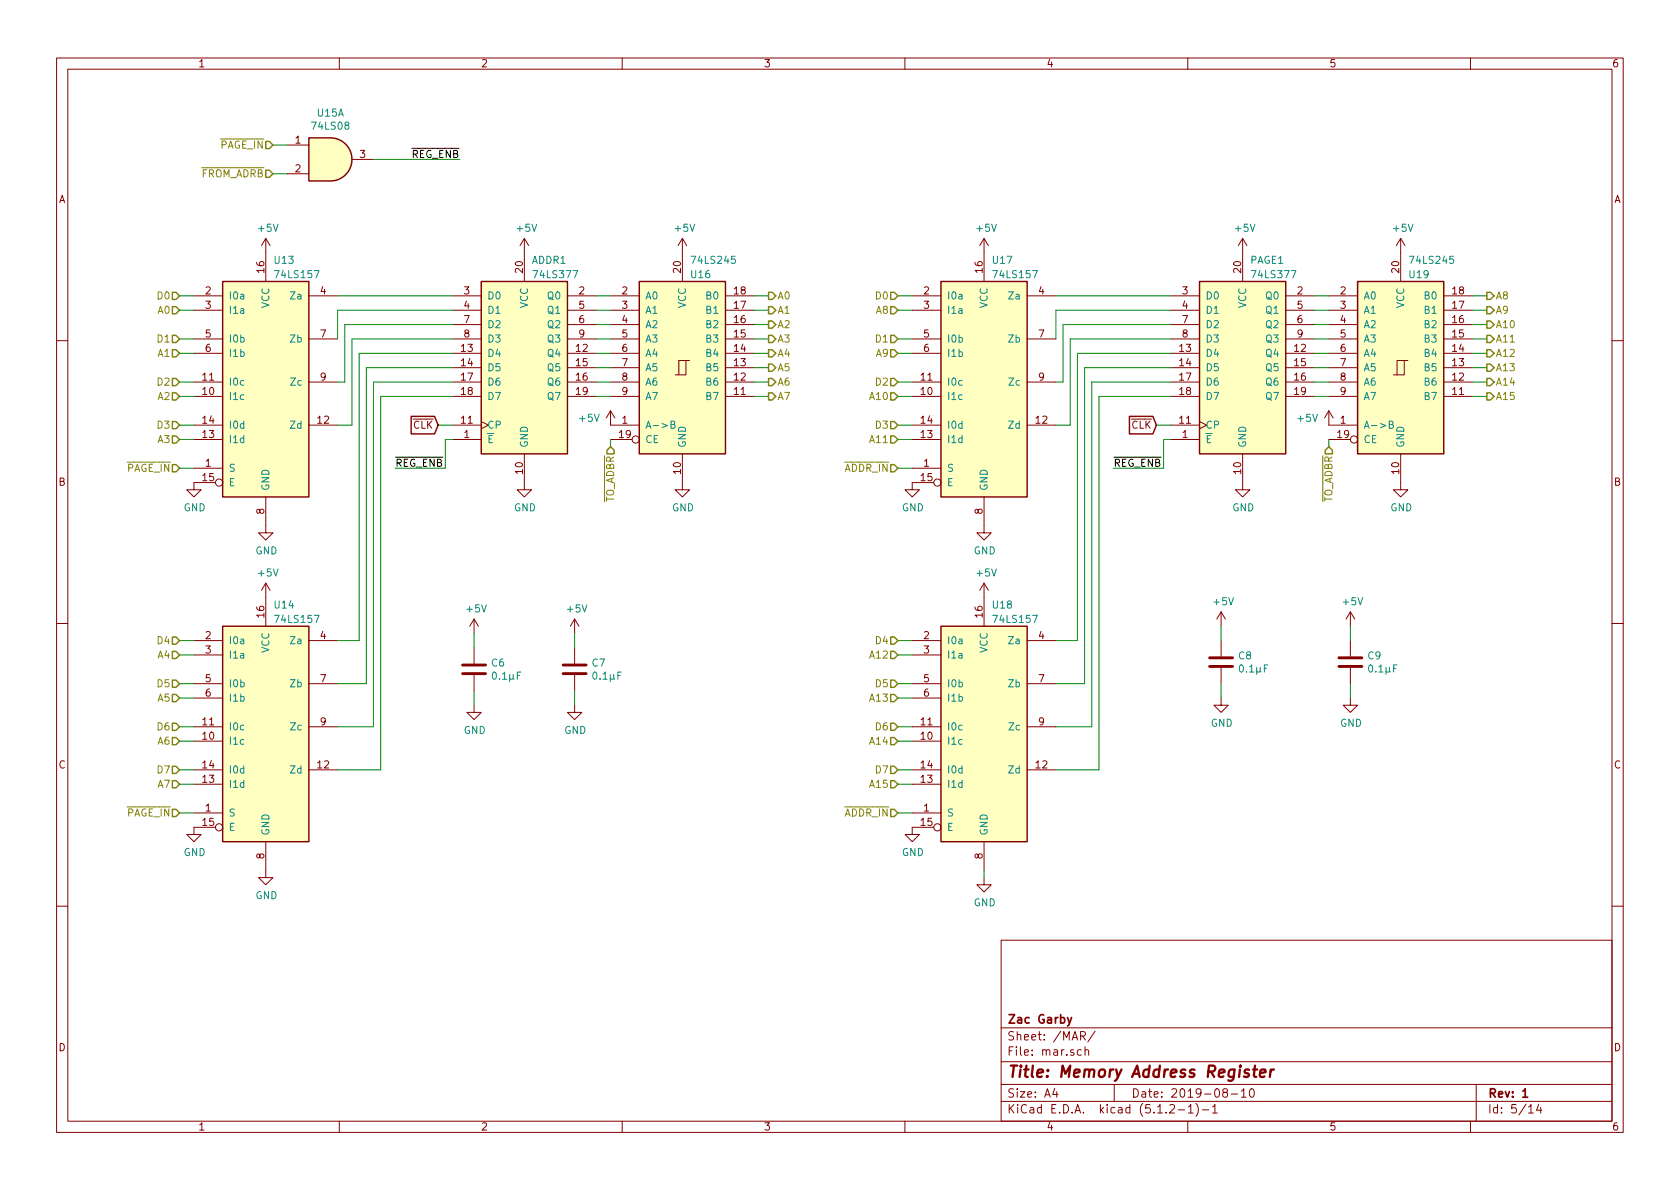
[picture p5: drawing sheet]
EESchema Schematic File Version 4
LIBS:computer-cache
EELAYER 29 0
EELAYER END
$Descr A4 11693 8268
encoding utf-8
Sheet 5 14
Title "Memory Address Register"
Date "2019-08-10"
Rev "1"
Comp "Zac Garby"
Comment1 ""
Comment2 ""
Comment3 ""
Comment4 ""
$EndDescr
$Comp
L 74xx:74LS377 PAGE1
U 1 1
P 8650 2550
F 0 "PAGE1" H 8700 3300 50  0000 L CNN
F 1 "74LS377" H 8700 3200 50  0000 L CNN
F 2 "Package_DIP:DIP-20_W7.62mm" H 8650 2550 50  0001 C CNN
F 3 "http://www.ti.com/lit/gpn/sn74LS377" H 8650 2550 50  0001 C CNN
	1    8650 2550
	1    0    0    -1  
$EndComp
$Comp
L power:+5V #PWR039
U 1 1
P 8650 1750
F 0 "#PWR039" H 8650 1600 50  0001 C CNN
F 1 "+5V" H 8665 1923 50  0000 C CNN
F 2 "" H 8650 1750 50  0001 C CNN
F 3 "" H 8650 1750 50  0001 C CNN
	1    8650 1750
	1    0    0    -1  
$EndComp
$Comp
L power:GND #PWR040
U 1 1
P 8650 3350
F 0 "#PWR040" H 8650 3100 50  0001 C CNN
F 1 "GND" H 8655 3177 50  0000 C CNN
F 2 "" H 8650 3350 50  0001 C CNN
F 3 "" H 8650 3350 50  0001 C CNN
	1    8650 3350
	1    0    0    -1  
$EndComp
Text HLabel 6250 3250 0    50   Input ~ 0
~ADDR_IN
Wire Wire Line
	8150 2950 8050 2950
Wire Wire Line
	6250 3250 6350 3250
$Comp
L 74xx:74LS157 U17
U 1 1
P 6850 2650
F 0 "U17" H 6900 3500 50  0000 L CNN
F 1 "74LS157" H 6900 3400 50  0000 L CNN
F 2 "Package_DIP:DIP-16_W7.62mm" H 6850 2650 50  0001 C CNN
F 3 "http://www.ti.com/lit/gpn/sn74LS157" H 6850 2650 50  0001 C CNN
	1    6850 2650
	1    0    0    -1  
$EndComp
$Comp
L power:+5V #PWR035
U 1 1
P 6850 1750
F 0 "#PWR035" H 6850 1600 50  0001 C CNN
F 1 "+5V" H 6865 1923 50  0000 C CNN
F 2 "" H 6850 1750 50  0001 C CNN
F 3 "" H 6850 1750 50  0001 C CNN
	1    6850 1750
	1    0    0    -1  
$EndComp
$Comp
L power:GND #PWR036
U 1 1
P 6850 3650
F 0 "#PWR036" H 6850 3400 50  0001 C CNN
F 1 "GND" H 6855 3477 50  0000 C CNN
F 2 "" H 6850 3650 50  0001 C CNN
F 3 "" H 6850 3650 50  0001 C CNN
	1    6850 3650
	1    0    0    -1  
$EndComp
$Comp
L power:GND #PWR033
U 1 1
P 6350 3350
F 0 "#PWR033" H 6350 3100 50  0001 C CNN
F 1 "GND" H 6355 3177 50  0000 C CNN
F 2 "" H 6350 3350 50  0001 C CNN
F 3 "" H 6350 3350 50  0001 C CNN
	1    6350 3350
	1    0    0    -1  
$EndComp
Wire Wire Line
	6350 2050 6250 2050
Wire Wire Line
	6350 2350 6250 2350
Wire Wire Line
	6350 2650 6250 2650
Wire Wire Line
	6350 2950 6250 2950
Text HLabel 6250 2050 0    50   Input ~ 0
D0
Text HLabel 6250 2350 0    50   Input ~ 0
D1
Text HLabel 6250 2650 0    50   Input ~ 0
D2
Text HLabel 6250 2950 0    50   Input ~ 0
D3
Wire Wire Line
	7350 2350 7350 2150
Wire Wire Line
	7350 2650 7400 2650
Wire Wire Line
	7400 2650 7400 2250
Wire Wire Line
	7350 2950 7450 2950
Wire Wire Line
	7450 2950 7450 2350
Text HLabel 6250 2150 0    50   Input ~ 0
A8
Text HLabel 6250 2450 0    50   Input ~ 0
A9
Text HLabel 6250 2750 0    50   Input ~ 0
A10
Text HLabel 6250 3050 0    50   Input ~ 0
A11
Wire Wire Line
	6250 2150 6350 2150
Wire Wire Line
	6350 2450 6250 2450
Wire Wire Line
	6250 2750 6350 2750
Wire Wire Line
	6350 3050 6250 3050
$Comp
L 74xx:74LS08 U15
U 1 1
P 2300 1100
F 0 "U15" H 2300 1425 50  0000 C CNN
F 1 "74LS08" H 2300 1334 50  0000 C CNN
F 2 "Package_DIP:DIP-14_W7.62mm" H 2300 1100 50  0001 C CNN
F 3 "http://www.ti.com/lit/gpn/sn74LS08" H 2300 1100 50  0001 C CNN
	1    2300 1100
	1    0    0    -1  
$EndComp
Wire Wire Line
	2000 1000 1900 1000
Text HLabel 1900 1000 0    50   Input ~ 0
~PAGE_IN
Text HLabel 1900 1200 0    50   Input ~ 0
~FROM_ADRB
Wire Wire Line
	2600 1100 3200 1100
Text Label 3200 1100 2    50   ~ 0
~REG_ENB
Text Label 7750 3250 0    50   ~ 0
~REG_ENB
Wire Wire Line
	8150 3050 8100 3050
Wire Wire Line
	8100 3050 8100 3250
Wire Wire Line
	8100 3250 7750 3250
Text HLabel 6250 5650 0    50   Input ~ 0
~ADDR_IN
Wire Wire Line
	6250 5650 6350 5650
$Comp
L 74xx:74LS157 U18
U 1 1
P 6850 5050
F 0 "U18" H 6900 5900 50  0000 L CNN
F 1 "74LS157" H 6900 5800 50  0000 L CNN
F 2 "Package_DIP:DIP-16_W7.62mm" H 6850 5050 50  0001 C CNN
F 3 "http://www.ti.com/lit/gpn/sn74LS157" H 6850 5050 50  0001 C CNN
	1    6850 5050
	1    0    0    -1  
$EndComp
$Comp
L power:+5V #PWR037
U 1 1
P 6850 4150
F 0 "#PWR037" H 6850 4000 50  0001 C CNN
F 1 "+5V" H 6865 4323 50  0000 C CNN
F 2 "" H 6850 4150 50  0001 C CNN
F 3 "" H 6850 4150 50  0001 C CNN
	1    6850 4150
	1    0    0    -1  
$EndComp
$Comp
L power:GND #PWR034
U 1 1
P 6350 5750
F 0 "#PWR034" H 6350 5500 50  0001 C CNN
F 1 "GND" H 6355 5577 50  0000 C CNN
F 2 "" H 6350 5750 50  0001 C CNN
F 3 "" H 6350 5750 50  0001 C CNN
	1    6350 5750
	1    0    0    -1  
$EndComp
Wire Wire Line
	6350 4450 6250 4450
Wire Wire Line
	6350 4750 6250 4750
Wire Wire Line
	6350 5050 6250 5050
Wire Wire Line
	6350 5350 6250 5350
Text HLabel 6250 4450 0    50   Input ~ 0
D4
Text HLabel 6250 4750 0    50   Input ~ 0
D5
Text HLabel 6250 5050 0    50   Input ~ 0
D6
Text HLabel 6250 5350 0    50   Input ~ 0
D7
Text HLabel 6250 4550 0    50   Input ~ 0
A12
Text HLabel 6250 4850 0    50   Input ~ 0
A13
Text HLabel 6250 5150 0    50   Input ~ 0
A14
Text HLabel 6250 5450 0    50   Input ~ 0
A15
Wire Wire Line
	6250 4550 6350 4550
Wire Wire Line
	6350 4850 6250 4850
Wire Wire Line
	6250 5150 6350 5150
Wire Wire Line
	6350 5450 6250 5450
Wire Wire Line
	7350 4450 7500 4450
Wire Wire Line
	7500 4450 7500 2450
Wire Wire Line
	7350 4750 7550 4750
Wire Wire Line
	7550 4750 7550 2550
Wire Wire Line
	7350 5050 7600 5050
Wire Wire Line
	7600 5050 7600 2650
Wire Wire Line
	7350 5350 7650 5350
Wire Wire Line
	7650 5350 7650 2750
Wire Wire Line
	7650 2750 8150 2750
Wire Wire Line
	7600 2650 8150 2650
Wire Wire Line
	7550 2550 8150 2550
Wire Wire Line
	8150 2450 7500 2450
Wire Wire Line
	7450 2350 8150 2350
Wire Wire Line
	8150 2250 7400 2250
Wire Wire Line
	7350 2150 8150 2150
Wire Wire Line
	8150 2050 7350 2050
$Comp
L 74xx:74LS377 ADDR1
U 1 1
P 3650 2550
F 0 "ADDR1" H 3700 3300 50  0000 L CNN
F 1 "74LS377" H 3700 3200 50  0000 L CNN
F 2 "Package_DIP:DIP-20_W7.62mm" H 3650 2550 50  0001 C CNN
F 3 "http://www.ti.com/lit/gpn/sn74LS377" H 3650 2550 50  0001 C CNN
	1    3650 2550
	1    0    0    -1  
$EndComp
$Comp
L power:+5V #PWR028
U 1 1
P 3650 1750
F 0 "#PWR028" H 3650 1600 50  0001 C CNN
F 1 "+5V" H 3665 1923 50  0000 C CNN
F 2 "" H 3650 1750 50  0001 C CNN
F 3 "" H 3650 1750 50  0001 C CNN
	1    3650 1750
	1    0    0    -1  
$EndComp
$Comp
L power:GND #PWR029
U 1 1
P 3650 3350
F 0 "#PWR029" H 3650 3100 50  0001 C CNN
F 1 "GND" H 3655 3177 50  0000 C CNN
F 2 "" H 3650 3350 50  0001 C CNN
F 3 "" H 3650 3350 50  0001 C CNN
	1    3650 3350
	1    0    0    -1  
$EndComp
Text HLabel 1250 3250 0    50   Input ~ 0
~PAGE_IN
Wire Wire Line
	3150 2950 3050 2950
Wire Wire Line
	1250 3250 1350 3250
$Comp
L 74xx:74LS157 U13
U 1 1
P 1850 2650
F 0 "U13" H 1900 3500 50  0000 L CNN
F 1 "74LS157" H 1900 3400 50  0000 L CNN
F 2 "Package_DIP:DIP-16_W7.62mm" H 1850 2650 50  0001 C CNN
F 3 "http://www.ti.com/lit/gpn/sn74LS157" H 1850 2650 50  0001 C CNN
	1    1850 2650
	1    0    0    -1  
$EndComp
$Comp
L power:+5V #PWR024
U 1 1
P 1850 1750
F 0 "#PWR024" H 1850 1600 50  0001 C CNN
F 1 "+5V" H 1865 1923 50  0000 C CNN
F 2 "" H 1850 1750 50  0001 C CNN
F 3 "" H 1850 1750 50  0001 C CNN
	1    1850 1750
	1    0    0    -1  
$EndComp
$Comp
L power:GND #PWR025
U 1 1
P 1850 3650
F 0 "#PWR025" H 1850 3400 50  0001 C CNN
F 1 "GND" H 1855 3477 50  0000 C CNN
F 2 "" H 1850 3650 50  0001 C CNN
F 3 "" H 1850 3650 50  0001 C CNN
	1    1850 3650
	1    0    0    -1  
$EndComp
$Comp
L power:GND #PWR022
U 1 1
P 1350 3350
F 0 "#PWR022" H 1350 3100 50  0001 C CNN
F 1 "GND" H 1355 3177 50  0000 C CNN
F 2 "" H 1350 3350 50  0001 C CNN
F 3 "" H 1350 3350 50  0001 C CNN
	1    1350 3350
	1    0    0    -1  
$EndComp
Wire Wire Line
	1350 2050 1250 2050
Wire Wire Line
	1350 2350 1250 2350
Wire Wire Line
	1350 2650 1250 2650
Wire Wire Line
	1350 2950 1250 2950
Text HLabel 1250 2050 0    50   Input ~ 0
D0
Text HLabel 1250 2350 0    50   Input ~ 0
D1
Text HLabel 1250 2650 0    50   Input ~ 0
D2
Text HLabel 1250 2950 0    50   Input ~ 0
D3
Wire Wire Line
	2350 2350 2350 2150
Wire Wire Line
	2350 2650 2400 2650
Wire Wire Line
	2400 2650 2400 2250
Wire Wire Line
	2350 2950 2450 2950
Wire Wire Line
	2450 2950 2450 2350
Text HLabel 1250 2150 0    50   Input ~ 0
A0
Text HLabel 1250 2450 0    50   Input ~ 0
A1
Text HLabel 1250 2750 0    50   Input ~ 0
A2
Text HLabel 1250 3050 0    50   Input ~ 0
A3
Wire Wire Line
	1250 2150 1350 2150
Wire Wire Line
	1350 2450 1250 2450
Wire Wire Line
	1250 2750 1350 2750
Wire Wire Line
	1350 3050 1250 3050
Text Label 2750 3250 0    50   ~ 0
~REG_ENB
Wire Wire Line
	3150 3050 3100 3050
Wire Wire Line
	3100 3050 3100 3250
Wire Wire Line
	3100 3250 2750 3250
Text HLabel 1250 5650 0    50   Input ~ 0
~PAGE_IN
Wire Wire Line
	1250 5650 1350 5650
$Comp
L 74xx:74LS157 U14
U 1 1
P 1850 5050
F 0 "U14" H 1900 5900 50  0000 L CNN
F 1 "74LS157" H 1900 5800 50  0000 L CNN
F 2 "Package_DIP:DIP-16_W7.62mm" H 1850 5050 50  0001 C CNN
F 3 "http://www.ti.com/lit/gpn/sn74LS157" H 1850 5050 50  0001 C CNN
	1    1850 5050
	1    0    0    -1  
$EndComp
$Comp
L power:+5V #PWR026
U 1 1
P 1850 4150
F 0 "#PWR026" H 1850 4000 50  0001 C CNN
F 1 "+5V" H 1865 4323 50  0000 C CNN
F 2 "" H 1850 4150 50  0001 C CNN
F 3 "" H 1850 4150 50  0001 C CNN
	1    1850 4150
	1    0    0    -1  
$EndComp
$Comp
L power:GND #PWR027
U 1 1
P 1850 6050
F 0 "#PWR027" H 1850 5800 50  0001 C CNN
F 1 "GND" H 1855 5877 50  0000 C CNN
F 2 "" H 1850 6050 50  0001 C CNN
F 3 "" H 1850 6050 50  0001 C CNN
	1    1850 6050
	1    0    0    -1  
$EndComp
$Comp
L power:GND #PWR023
U 1 1
P 1350 5750
F 0 "#PWR023" H 1350 5500 50  0001 C CNN
F 1 "GND" H 1355 5577 50  0000 C CNN
F 2 "" H 1350 5750 50  0001 C CNN
F 3 "" H 1350 5750 50  0001 C CNN
	1    1350 5750
	1    0    0    -1  
$EndComp
Wire Wire Line
	1350 4450 1250 4450
Wire Wire Line
	1350 4750 1250 4750
Wire Wire Line
	1350 5050 1250 5050
Wire Wire Line
	1350 5350 1250 5350
Text HLabel 1250 4450 0    50   Input ~ 0
D4
Text HLabel 1250 4750 0    50   Input ~ 0
D5
Text HLabel 1250 5050 0    50   Input ~ 0
D6
Text HLabel 1250 5350 0    50   Input ~ 0
D7
Text HLabel 1250 4550 0    50   Input ~ 0
A4
Text HLabel 1250 4850 0    50   Input ~ 0
A5
Text HLabel 1250 5150 0    50   Input ~ 0
A6
Text HLabel 1250 5450 0    50   Input ~ 0
A7
Wire Wire Line
	1250 4550 1350 4550
Wire Wire Line
	1350 4850 1250 4850
Wire Wire Line
	1250 5150 1350 5150
Wire Wire Line
	1350 5450 1250 5450
Wire Wire Line
	2350 4450 2500 4450
Wire Wire Line
	2500 4450 2500 2450
Wire Wire Line
	2350 4750 2550 4750
Wire Wire Line
	2550 4750 2550 2550
Wire Wire Line
	2350 5050 2600 5050
Wire Wire Line
	2600 5050 2600 2650
Wire Wire Line
	2350 5350 2650 5350
Wire Wire Line
	2650 5350 2650 2750
Wire Wire Line
	2650 2750 3150 2750
Wire Wire Line
	2600 2650 3150 2650
Wire Wire Line
	2550 2550 3150 2550
Wire Wire Line
	3150 2450 2500 2450
Wire Wire Line
	2450 2350 3150 2350
Wire Wire Line
	3150 2250 2400 2250
Wire Wire Line
	2350 2150 3150 2150
Wire Wire Line
	3150 2050 2350 2050
$Comp
L 74xx:74LS245 U16
U 1 1
P 4750 2550
F 0 "U16" H 4800 3200 50  0000 L CNN
F 1 "74LS245" H 4800 3300 50  0000 L CNN
F 2 "Package_DIP:DIP-20_W7.62mm" H 4750 2550 50  0001 C CNN
F 3 "http://www.ti.com/lit/gpn/sn74LS245" H 4750 2550 50  0001 C CNN
	1    4750 2550
	1    0    0    -1  
$EndComp
Wire Wire Line
	4150 2050 4250 2050
Wire Wire Line
	4250 2150 4150 2150
Wire Wire Line
	4150 2250 4250 2250
Wire Wire Line
	4250 2350 4150 2350
Wire Wire Line
	4150 2450 4250 2450
Wire Wire Line
	4250 2550 4150 2550
Wire Wire Line
	4150 2650 4250 2650
Wire Wire Line
	4250 2750 4150 2750
$Comp
L power:+5V #PWR030
U 1 1
P 4250 2950
F 0 "#PWR030" H 4250 2800 50  0001 C CNN
F 1 "+5V" H 4100 3000 50  0000 C CNN
F 2 "" H 4250 2950 50  0001 C CNN
F 3 "" H 4250 2950 50  0001 C CNN
	1    4250 2950
	1    0    0    -1  
$EndComp
Wire Wire Line
	5250 2050 5350 2050
Wire Wire Line
	5250 2150 5350 2150
Wire Wire Line
	5250 2250 5350 2250
Wire Wire Line
	5250 2350 5350 2350
Wire Wire Line
	5250 2450 5350 2450
Wire Wire Line
	5250 2550 5350 2550
Wire Wire Line
	5250 2650 5350 2650
Wire Wire Line
	5250 2750 5350 2750
$Comp
L power:GND #PWR032
U 1 1
P 4750 3350
F 0 "#PWR032" H 4750 3100 50  0001 C CNN
F 1 "GND" H 4755 3177 50  0000 C CNN
F 2 "" H 4750 3350 50  0001 C CNN
F 3 "" H 4750 3350 50  0001 C CNN
	1    4750 3350
	1    0    0    -1  
$EndComp
$Comp
L power:+5V #PWR031
U 1 1
P 4750 1750
F 0 "#PWR031" H 4750 1600 50  0001 C CNN
F 1 "+5V" H 4765 1923 50  0000 C CNN
F 2 "" H 4750 1750 50  0001 C CNN
F 3 "" H 4750 1750 50  0001 C CNN
	1    4750 1750
	1    0    0    -1  
$EndComp
Text HLabel 5350 2050 2    50   Output ~ 0
A0
Text HLabel 5350 2150 2    50   Output ~ 0
A1
Text HLabel 5350 2250 2    50   Output ~ 0
A2
Text HLabel 5350 2350 2    50   Output ~ 0
A3
Text HLabel 5350 2450 2    50   Output ~ 0
A4
Text HLabel 5350 2550 2    50   Output ~ 0
A5
Text HLabel 5350 2650 2    50   Output ~ 0
A6
Text HLabel 5350 2750 2    50   Output ~ 0
A7
$Comp
L 74xx:74LS245 U19
U 1 1
P 9750 2550
F 0 "U19" H 9800 3200 50  0000 L CNN
F 1 "74LS245" H 9800 3300 50  0000 L CNN
F 2 "Package_DIP:DIP-20_W7.62mm" H 9750 2550 50  0001 C CNN
F 3 "http://www.ti.com/lit/gpn/sn74LS245" H 9750 2550 50  0001 C CNN
	1    9750 2550
	1    0    0    -1  
$EndComp
Wire Wire Line
	9150 2050 9250 2050
Wire Wire Line
	9250 2150 9150 2150
Wire Wire Line
	9150 2250 9250 2250
Wire Wire Line
	9250 2350 9150 2350
Wire Wire Line
	9150 2450 9250 2450
Wire Wire Line
	9250 2550 9150 2550
Wire Wire Line
	9150 2650 9250 2650
Wire Wire Line
	9250 2750 9150 2750
$Comp
L power:+5V #PWR041
U 1 1
P 9250 2950
F 0 "#PWR041" H 9250 2800 50  0001 C CNN
F 1 "+5V" H 9100 3000 50  0000 C CNN
F 2 "" H 9250 2950 50  0001 C CNN
F 3 "" H 9250 2950 50  0001 C CNN
	1    9250 2950
	1    0    0    -1  
$EndComp
Wire Wire Line
	10250 2050 10350 2050
Wire Wire Line
	10250 2150 10350 2150
Wire Wire Line
	10250 2250 10350 2250
Wire Wire Line
	10250 2350 10350 2350
Wire Wire Line
	10250 2450 10350 2450
Wire Wire Line
	10250 2550 10350 2550
Wire Wire Line
	10250 2650 10350 2650
Wire Wire Line
	10250 2750 10350 2750
$Comp
L power:GND #PWR043
U 1 1
P 9750 3350
F 0 "#PWR043" H 9750 3100 50  0001 C CNN
F 1 "GND" H 9755 3177 50  0000 C CNN
F 2 "" H 9750 3350 50  0001 C CNN
F 3 "" H 9750 3350 50  0001 C CNN
	1    9750 3350
	1    0    0    -1  
$EndComp
$Comp
L power:+5V #PWR042
U 1 1
P 9750 1750
F 0 "#PWR042" H 9750 1600 50  0001 C CNN
F 1 "+5V" H 9765 1923 50  0000 C CNN
F 2 "" H 9750 1750 50  0001 C CNN
F 3 "" H 9750 1750 50  0001 C CNN
	1    9750 1750
	1    0    0    -1  
$EndComp
Text HLabel 10350 2050 2    50   Output ~ 0
A8
Text HLabel 10350 2150 2    50   Output ~ 0
A9
Text HLabel 10350 2250 2    50   Output ~ 0
A10
Text HLabel 10350 2350 2    50   Output ~ 0
A11
Text HLabel 10350 2450 2    50   Output ~ 0
A12
Text HLabel 10350 2550 2    50   Output ~ 0
A13
Text HLabel 10350 2650 2    50   Output ~ 0
A14
Text HLabel 10350 2750 2    50   Output ~ 0
A15
Wire Wire Line
	1900 1200 2000 1200
Text GLabel 3050 2950 0    50   Input ~ 0
~CLK
Text GLabel 8050 2950 0    50   Input ~ 0
~CLK
$Comp
L power:+5V #PWR?
U 1 1
P 3300 4400
AR Path="/5D553E43" Ref="#PWR?"  Part="1" 
AR Path="/5D4A1E87/5D553E43" Ref="#PWR077"  Part="1" 
F 0 "#PWR077" H 3300 4250 50  0001 C CNN
F 1 "+5V" H 3315 4573 50  0000 C CNN
F 2 "" H 3300 4400 50  0001 C CNN
F 3 "" H 3300 4400 50  0001 C CNN
	1    3300 4400
	1    0    0    -1  
$EndComp
$Comp
L Device:C C?
U 1 1
P 3300 4650
AR Path="/5D553E49" Ref="C?"  Part="1" 
AR Path="/5D4A1E87/5D553E49" Ref="C6"  Part="1" 
F 0 "C6" H 3415 4696 50  0000 L CNN
F 1 "0.1µF" H 3415 4605 50  0000 L CNN
F 2 "Capacitor_THT:CP_Radial_D4.0mm_P1.50mm" H 3338 4500 50  0001 C CNN
F 3 "~" H 3300 4650 50  0001 C CNN
	1    3300 4650
	1    0    0    -1  
$EndComp
$Comp
L power:GND #PWR?
U 1 1
P 3300 4900
AR Path="/5D553E4F" Ref="#PWR?"  Part="1" 
AR Path="/5D4A1E87/5D553E4F" Ref="#PWR078"  Part="1" 
F 0 "#PWR078" H 3300 4650 50  0001 C CNN
F 1 "GND" H 3305 4727 50  0000 C CNN
F 2 "" H 3300 4900 50  0001 C CNN
F 3 "" H 3300 4900 50  0001 C CNN
	1    3300 4900
	1    0    0    -1  
$EndComp
Wire Wire Line
	3300 4900 3300 4800
Wire Wire Line
	3300 4500 3300 4400
$Comp
L power:+5V #PWR?
U 1 1
P 8500 4350
AR Path="/5D561129" Ref="#PWR?"  Part="1" 
AR Path="/5D4A1E87/5D561129" Ref="#PWR081"  Part="1" 
F 0 "#PWR081" H 8500 4200 50  0001 C CNN
F 1 "+5V" H 8515 4523 50  0000 C CNN
F 2 "" H 8500 4350 50  0001 C CNN
F 3 "" H 8500 4350 50  0001 C CNN
	1    8500 4350
	1    0    0    -1  
$EndComp
$Comp
L Device:C C?
U 1 1
P 8500 4600
AR Path="/5D56112F" Ref="C?"  Part="1" 
AR Path="/5D4A1E87/5D56112F" Ref="C8"  Part="1" 
F 0 "C8" H 8615 4646 50  0000 L CNN
F 1 "0.1µF" H 8615 4555 50  0000 L CNN
F 2 "Capacitor_THT:CP_Radial_D4.0mm_P1.50mm" H 8538 4450 50  0001 C CNN
F 3 "~" H 8500 4600 50  0001 C CNN
	1    8500 4600
	1    0    0    -1  
$EndComp
$Comp
L power:GND #PWR?
U 1 1
P 8500 4850
AR Path="/5D561135" Ref="#PWR?"  Part="1" 
AR Path="/5D4A1E87/5D561135" Ref="#PWR082"  Part="1" 
F 0 "#PWR082" H 8500 4600 50  0001 C CNN
F 1 "GND" H 8505 4677 50  0000 C CNN
F 2 "" H 8500 4850 50  0001 C CNN
F 3 "" H 8500 4850 50  0001 C CNN
	1    8500 4850
	1    0    0    -1  
$EndComp
Wire Wire Line
	8500 4850 8500 4750
Wire Wire Line
	8500 4450 8500 4350
$Comp
L power:+5V #PWR?
U 1 1
P 9400 4350
AR Path="/5D56900C" Ref="#PWR?"  Part="1" 
AR Path="/5D4A1E87/5D56900C" Ref="#PWR083"  Part="1" 
F 0 "#PWR083" H 9400 4200 50  0001 C CNN
F 1 "+5V" H 9415 4523 50  0000 C CNN
F 2 "" H 9400 4350 50  0001 C CNN
F 3 "" H 9400 4350 50  0001 C CNN
	1    9400 4350
	1    0    0    -1  
$EndComp
$Comp
L Device:C C?
U 1 1
P 9400 4600
AR Path="/5D569012" Ref="C?"  Part="1" 
AR Path="/5D4A1E87/5D569012" Ref="C9"  Part="1" 
F 0 "C9" H 9515 4646 50  0000 L CNN
F 1 "0.1µF" H 9515 4555 50  0000 L CNN
F 2 "Capacitor_THT:CP_Radial_D4.0mm_P1.50mm" H 9438 4450 50  0001 C CNN
F 3 "~" H 9400 4600 50  0001 C CNN
	1    9400 4600
	1    0    0    -1  
$EndComp
$Comp
L power:GND #PWR?
U 1 1
P 9400 4850
AR Path="/5D569018" Ref="#PWR?"  Part="1" 
AR Path="/5D4A1E87/5D569018" Ref="#PWR084"  Part="1" 
F 0 "#PWR084" H 9400 4600 50  0001 C CNN
F 1 "GND" H 9405 4677 50  0000 C CNN
F 2 "" H 9400 4850 50  0001 C CNN
F 3 "" H 9400 4850 50  0001 C CNN
	1    9400 4850
	1    0    0    -1  
$EndComp
Wire Wire Line
	9400 4850 9400 4750
Wire Wire Line
	9400 4450 9400 4350
Wire Wire Line
	4250 3050 4250 3100
Text HLabel 4250 3100 3    50   Input ~ 0
~TO_ADBR
Wire Wire Line
	9250 3050 9250 3100
Text HLabel 9250 3100 3    50   Input ~ 0
~TO_ADBR
Wire Wire Line
	6850 6050 6850 6100
$Comp
L power:GND #PWR0169
U 1 1
P 6850 6100
F 0 "#PWR0169" H 6850 5850 50  0001 C CNN
F 1 "GND" H 6855 5927 50  0000 C CNN
F 2 "" H 6850 6100 50  0001 C CNN
F 3 "" H 6850 6100 50  0001 C CNN
	1    6850 6100
	1    0    0    -1  
$EndComp
$Comp
L power:+5V #PWR?
U 1 1
P 4000 4400
AR Path="/5D8C8905" Ref="#PWR?"  Part="1" 
AR Path="/5D4A1E87/5D8C8905" Ref="#PWR0172"  Part="1" 
F 0 "#PWR0172" H 4000 4250 50  0001 C CNN
F 1 "+5V" H 4015 4573 50  0000 C CNN
F 2 "" H 4000 4400 50  0001 C CNN
F 3 "" H 4000 4400 50  0001 C CNN
	1    4000 4400
	1    0    0    -1  
$EndComp
$Comp
L Device:C C?
U 1 1
P 4000 4650
AR Path="/5D8C890B" Ref="C?"  Part="1" 
AR Path="/5D4A1E87/5D8C890B" Ref="C7"  Part="1" 
F 0 "C7" H 4115 4696 50  0000 L CNN
F 1 "0.1µF" H 4115 4605 50  0000 L CNN
F 2 "Capacitor_THT:CP_Radial_D4.0mm_P1.50mm" H 4038 4500 50  0001 C CNN
F 3 "~" H 4000 4650 50  0001 C CNN
	1    4000 4650
	1    0    0    -1  
$EndComp
$Comp
L power:GND #PWR?
U 1 1
P 4000 4900
AR Path="/5D8C8911" Ref="#PWR?"  Part="1" 
AR Path="/5D4A1E87/5D8C8911" Ref="#PWR0173"  Part="1" 
F 0 "#PWR0173" H 4000 4650 50  0001 C CNN
F 1 "GND" H 4005 4727 50  0000 C CNN
F 2 "" H 4000 4900 50  0001 C CNN
F 3 "" H 4000 4900 50  0001 C CNN
	1    4000 4900
	1    0    0    -1  
$EndComp
Wire Wire Line
	4000 4900 4000 4800
Wire Wire Line
	4000 4500 4000 4400
Text Notes 4150 1100 0    118  ~ 24
WRONG! This needs fixing. ~REG_ENB~ isn’t the same for both registers.
$EndSCHEMATC
